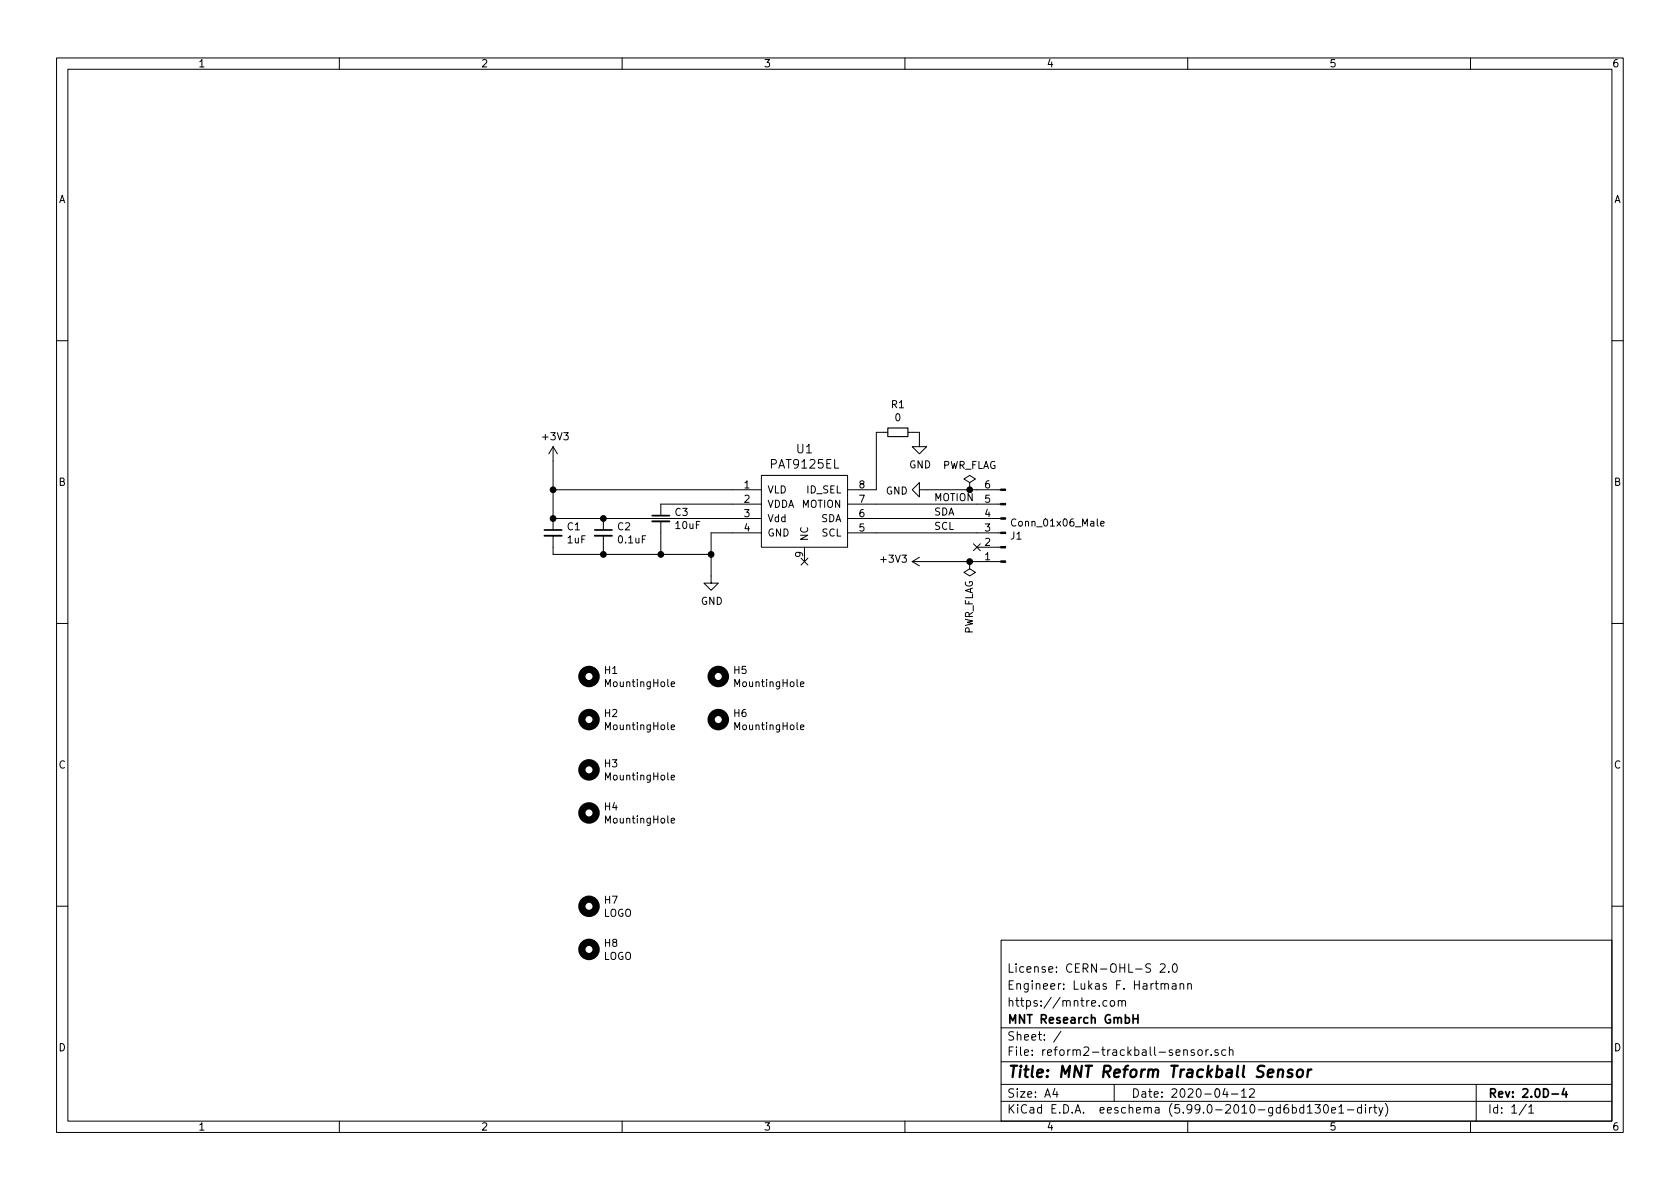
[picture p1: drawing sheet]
<svg xmlns="http://www.w3.org/2000/svg" width="297mm" height="210mm" viewBox="0 0 297 210" stroke-linecap="round" stroke-linejoin="round" font-family="sans-serif">
<g fill="none" stroke="#000" stroke-width=".18">
<path d="M10 10.2h277v190.1h-277zM12 12.2h273v186.1h-273zM60 10.2v2M110 10.2v2M160 10.2v2M210 10.2v2M260 10.2v2M10 60.2h2M97.8 79v14.7M97.8 79l-.8 1.3M97.8 79l.8 1.3M157 76.4h-2.1v10.2h-5"/>
<path d="M160.5 76.4h2.1v2.6h1.2l-1.2 1.3-1.3-1.3h1.3M285 60.2h2M97.8 86.6h36.8M97.8 91.7h36.8M97.8 94.7v3.3h27.9M106.7 91.7v2M106.7 94.7v3.3M116.8 92.2v5.8M134.6 84.1h15.3v12.7h-15.3zM134.6 94.2h-8.9v8.9h1.3l-1.3 1.3-1.2-1.3h1.2M134.6 89.1h-17.8v2.1M141.6 98.7l1.2 1.2"/>
<path d="M142.2 96.8v2.5M142.8 98.7l-1.2 1.2M149.9 89.1h27M149.9 91.7h27M149.9 94.2h27M161.3 99.3l1.3 .8M161.3 99.3h15.6M162.6 86.6v-1.3l-1.3 1.3 1.3 1.3v-1.3h14.3M162.6 98.5l-1.3 .8M171.4 85.3l1.1-.6-1.1-.6-1 .6 1 .6v1.3M171.4 86.6h.1M171.4 99.3v1.3l1.1 .6-1.1 .6-1-.6 1-.6"/>
<path d="M171.4 99.3h.1M172.1 96.2l1.2 1.2M172.7 96.8h4.2M173.3 96.2l-1.2 1.2M194.6 92.6l.6-.1v-.3h-.4l-.2 .2 .1 .6h.5M10 110.2h2M285 110.2h2M118.7 137.5l.6-.1-.1-.3h-.3l-.2 .2v.6h.5M118.7 128.6l.6-.1-.1-.3h-.3l-.2 .2v.6h.5M118.7 121l.6-.1-.1-.3h-.3l-.2 .1v.7h.5M141.5 121l.6-.1v-.3h-.4l-.2 .1 .1 .7h.5M141.5 128.6l.6-.1v-.3h-.4l-.2 .2 .1 .6h.5"/>
<path d="M118.7 145.1l.6-.1-.1-.2-.3-.1-.2 .2v.6h.5M10 160.2h2M177 166.3h108v32h-108zM195.7 177l-.4-.1-.3 .3v.4l.1 .3h.6M196.4 177l.4-.1 .3 .3v.4l-.3 .3h-.4l-.1-.3v-.4zM197.7 177.1l.2-.2 .4 .1 .1 .9M197.7 176.9v1M198.4 177.1l.2-.2 .3 .1 .1 .9M205.1 170.6l.6-.2 .2 .2 .1 .3-.9 1h.9M205.3 174.1l.2-.2 .4 .1v.9M205.9 174.1l.2-.2 .4 .1 .1 .9M206.6 171.8v.1"/>
<path d="M207.3 174h.6v.9M207.4 170.6l.2-.2a.81 .81 0 0 1 .6 .7 .81 .81 0 0 1-.3 .8h-.1a.81 .81 0 0 1-.4-1.3zM207.9 174.3l-.5 .1a.29 .29 0 0 0-.2 .2 .29 .29 0 0 0 .2 .3h.5M208.6 174.1l.3-.2 .3 .1 .1 .9M208.6 173.9v1M210 174.1l.2-.2 .4 .1v.9M210 173.9v1M285 160.2h2M60 198.3v2M110 198.3v2M160 198.3v2M177 194.8h108"/>
<path d="M177 191.8h108M177 187.8h108M177 181.8h108M186.5 192.5l-.4 1h1M186.9 193v1M187.6 182.4l-1.3 1.9M197 191.8v3M209.3 185.8l.2-.2 .4 .1v.9M210 198.3v2M211.1 185.7l-.3-.1-.2 .2v.3l.5 .1v.4h-.5M211.9 185.7l.4-.1 .3 .3v.4l-.3 .3h-.4l-.1-.3v-.4zM213.2 185.6v1"/>
<path d="M213.6 185.6l-.2 .1-.2 .2M214.1 186.5v.1M215.4 185.7l-.4-.1-.2 .2 .1 .3 .5 .1v.4h-.6M216.6 192.5l-.4 1h.9M216.7 185.7l-.4-.1-.3 .3v.4l.1 .3h.6M216.9 193v1M217.4 185.8l.2-.2 .3 .1 .1 .9M217.4 185.1v1.5M217.7 193.5h1.2M219.5 193l.4-.5v1.5M219.5 194h.9M220.9 192.7l.6-.2 .2 .2 .1 .3-.9 1h.9"/>
<path d="M231.1 196.8h.9M232.5 195.3h.9l-.5 .6 .5 .1v.7l-.3 .1h-.4l-.2-.1M234.2 195.4l.2-.1a.81 .81 0 0 1 .5 .7 .81 .81 0 0 1-.3 .8h-.1a.81 .81 0 0 1-.6-.6 .81 .81 0 0 1 .3-.8zM235.4 196.3l.7-.1v-.3l-.5-.1-.2 .2 .1 .8h.6M236.7 195.8l.4-.5v1.5M236.7 196.8h.9M238.2 196.3h1.2M240.7 195.9l-.4-.1-.3 .3v.4l.1 .3h.6M240.7 195.3v1.5M241.4 195.3v.2M241.4 195.8v1M242.1 195.8v1"/>
<path d="M242.6 195.8l-.3 .1-.2 .2M242.9 195.8h.5M243.1 195.3v1.3l.3 .2M243.8 195.8l.3 1M244.5 195.8l-.5 1.4-.2 .1M244.9 195.1a1.72 1.72 0 0 1 0 2.3M260 198.3v2M261 191.8v6.5M269.9 195.3l-1.3 1.9M270.3 195.8l.4-.5v1.5M270.3 196.8h.9"/>
</g>
<path d="M96.3 93.7h3M105.2 93.7h3M115.3 91.2h3.1M200.3 179.4v1.5M201.2 179.4v1.5M200.3 180.1h.9M274.4 193.5h1.2M276.6 192.5l-.4 1h.9M276.9 193v1" fill="none" stroke="#000" stroke-width=".3"/>
<path d="M226 189.3a.49 .49 0 0 1 .9 .1l-.1 1.1M228.5 189.2a.49 .49 0 0 0-.8 .3l.1 .2 .6 .2 .1 .2-.1 .3-.2 .1-.6-.1M229.5 189.3a.52 .52 0 0 1 .5-.2 .52 .52 0 0 1 .4 .4l-.1 .6a.55 .55 0 0 1-.5 .4 .55 .55 0 0 1-.5-.4zM231.3 189.1l-.2 1.4M231.9 189.1l-.4 .1-.2 .3" fill="none" stroke="#000" stroke-width=".4"/>
<g fill="none" stroke="#000" stroke-width="1.3">
<circle cx="104.1" cy="119.6" r="1.27"/>
<circle cx="127" cy="119.6" r="1.27"/>
<circle cx="104.1" cy="127.2" r="1.27"/>
<circle cx="104.1" cy="136.1" r="1.27"/>
<circle cx="127" cy="127.2" r="1.27"/>
<circle cx="104.1" cy="143.8" r="1.27"/>
<circle cx="104.1" cy="160.3" r="1.27"/>
<circle cx="104.1" cy="167.9" r="1.27"/>
</g>
<path d="M157 75.7h3.5v1.5h-3.5z" fill="none" stroke="#000" stroke-width=".2"/>
<g fill="#000" stroke="#000" stroke-width=".18">
<path d="M176.9 86.5h.9v.2h-.9zM176.9 89h.9v.3h-.9zM176.9 91.6h.9v.2h-.9zM176.9 94.1h.9v.3h-.9zM176.9 96.6h.9v.3h-.9zM176.9 99.2h.9v.2h-.9z"/>
<circle cx="97.8" cy="86.6" r=".51"/>
<circle cx="97.8" cy="91.7" r=".51"/>
<circle cx="106.7" cy="98" r=".51"/>
<circle cx="106.7" cy="91.7" r=".51"/>
<circle cx="116.8" cy="98" r=".51"/>
<circle cx="125.7" cy="98" r=".51"/>
<circle cx="171.5" cy="99.3" r=".51"/>
<circle cx="171.5" cy="86.6" r=".51"/>
</g>
<path d="M96.3 94.7h3M105.2 94.7h3M115.3 92.2h3.1" fill="none" stroke="#000" stroke-width=".33"/>
<text font-size="2.8" x="178" y="190.6">Title: MNT Reform Trackball Sensor</text>
<g font-size="2.1">
<text x="136.4" y="82.9">PAT9125EL</text>
<text x="140.9" y="80.2">U1</text>
<text x="178" y="172">License: CERN-OHL-S 2.0</text>
<text x="178" y="178">https://mntre.com</text>
<text x="178" y="175">Engineer: Lukas F. Hartmann</text>
<text x="178" y="184">Sheet: /</text>
<text x="178" y="181">MNT Research GmbH</text>
<text x="178" y="186.7">File: reform2-trackball-sensor.sch</text>
<text x="178" y="196.9">KiCad E.D.A. eeschema (5.99.0-2010-gd6bd130e1-dirty)</text>
<text x="178" y="194.1">Size: A4</text>
<text x="200" y="194.1">Date: 2020-04-12</text>
<text x="263" y="194.1">Rev: 2.0D-4</text>
<text x="263" y="196.9">Id: 1/1</text>
</g>
<g font-size="1.8">
<text x="35" y="11.9">1</text>
<text x="85" y="11.9">2</text>
<text x="135" y="11.9">3</text>
<text x="185" y="11.9">4</text>
<text x="235" y="11.9">5</text>
<text x="285" y="11.9">6</text>
<text x="10.3" y="35.9">A</text>
<text x="285.3" y="35.9">A</text>
<text x="96.1" y="77.8">+3V3</text>
<text x="157.6" y="72.2">R1</text>
<text x="158.3" y="74.5">0</text>
<text x="160.7" y="82.8">GND</text>
<text x="166.5" y="82.9">PWR_FLAG</text>
<text x="10.3" y="85.9">B</text>
<text x="131.6" y="86.4">1</text>
<text x="131.6" y="88.9">2</text>
<text x="135.6" y="87.2">VLD</text>
<text x="135.6" y="89.8">VDDA MOTION</text>
<text x="142.7" y="87.2">ID_SEL</text>
<text x="151.9" y="88.9">7</text>
<text x="151.9" y="86.4">8</text>
<text x="156.6" y="87.4">GND</text>
<text x="165.1" y="88.6">MOTION</text>
<text x="174.1" y="88.9">5</text>
<text x="174.1" y="86.4">6</text>
<text x="285.3" y="85.9">B</text>
<text x="100.3" y="93.8">C1</text>
<text x="109.2" y="93.8">C2</text>
<text x="119.4" y="91.2">C3</text>
<text x="119.5" y="93.5">10uF</text>
<text x="131.6" y="91.4">3</text>
<text x="131.6" y="94">4</text>
<text x="135.6" y="92.3">Vdd</text>
<text x="135.6" y="94.9">GND</text>
<text x="142.9" y="95.8" transform="rotate(-90 142.9 95.8)">NC</text>
<text x="145.1" y="92.3">SDA</text>
<text x="145.3" y="94.9">SCL</text>
<text x="151.9" y="94">5</text>
<text x="151.9" y="91.4">6</text>
<text x="165.1" y="91.1">SDA</text>
<text x="165.1" y="93.7">SCL</text>
<text x="174.1" y="94">3</text>
<text x="174.1" y="91.4">4</text>
<text x="178.7" y="95.4">J1</text>
<text x="179.4" y="93.1">Conn_01x06_Male</text>
<text x="100.4" y="96.1">1uF</text>
<text x="109.4" y="96.1">0.1uF</text>
<text x="142" y="98.5" transform="rotate(-90 142 98.5)">9</text>
<text x="155.9" y="99.5">+3V3</text>
<text x="174.1" y="99.1">1</text>
<text x="174.1" y="96.5">2</text>
<text x="123.9" y="106.9">GND</text>
<text x="172" y="112.3" transform="rotate(-90 172 112.3)">PWR_FLAG</text>
<text x="106.9" y="119.2">H1</text>
<text x="129.8" y="119.2">H5</text>
<text x="107.2" y="121.5">MountingHole</text>
<text x="130.1" y="121.5">MountingHole</text>
<text x="106.9" y="126.8">H2</text>
<text x="107.2" y="129.1">MountingHole</text>
<text x="129.8" y="126.8">H6</text>
<text x="130.1" y="129.1">MountingHole</text>
<text x="10.3" y="135.9">C</text>
<text x="106.9" y="135.7">H3</text>
<text x="107.2" y="138">MountingHole</text>
<text x="285.3" y="135.9">C</text>
<text x="106.9" y="143.3">H4</text>
<text x="107.2" y="145.6">MountingHole</text>
<text x="106.9" y="159.8">H7</text>
<text x="106.6" y="162.1">LOGO</text>
<text x="106.9" y="167.4">H8</text>
<text x="106.6" y="169.7">LOGO</text>
<text x="10.3" y="185.9">D</text>
<text x="285.3" y="185.9">D</text>
<text x="35" y="199.9">1</text>
<text x="85" y="199.9">2</text>
<text x="135" y="199.9">3</text>
<text x="185" y="199.9">4</text>
<text x="235" y="199.9">5</text>
<text x="285" y="199.9">6</text>
</g>
</svg>
